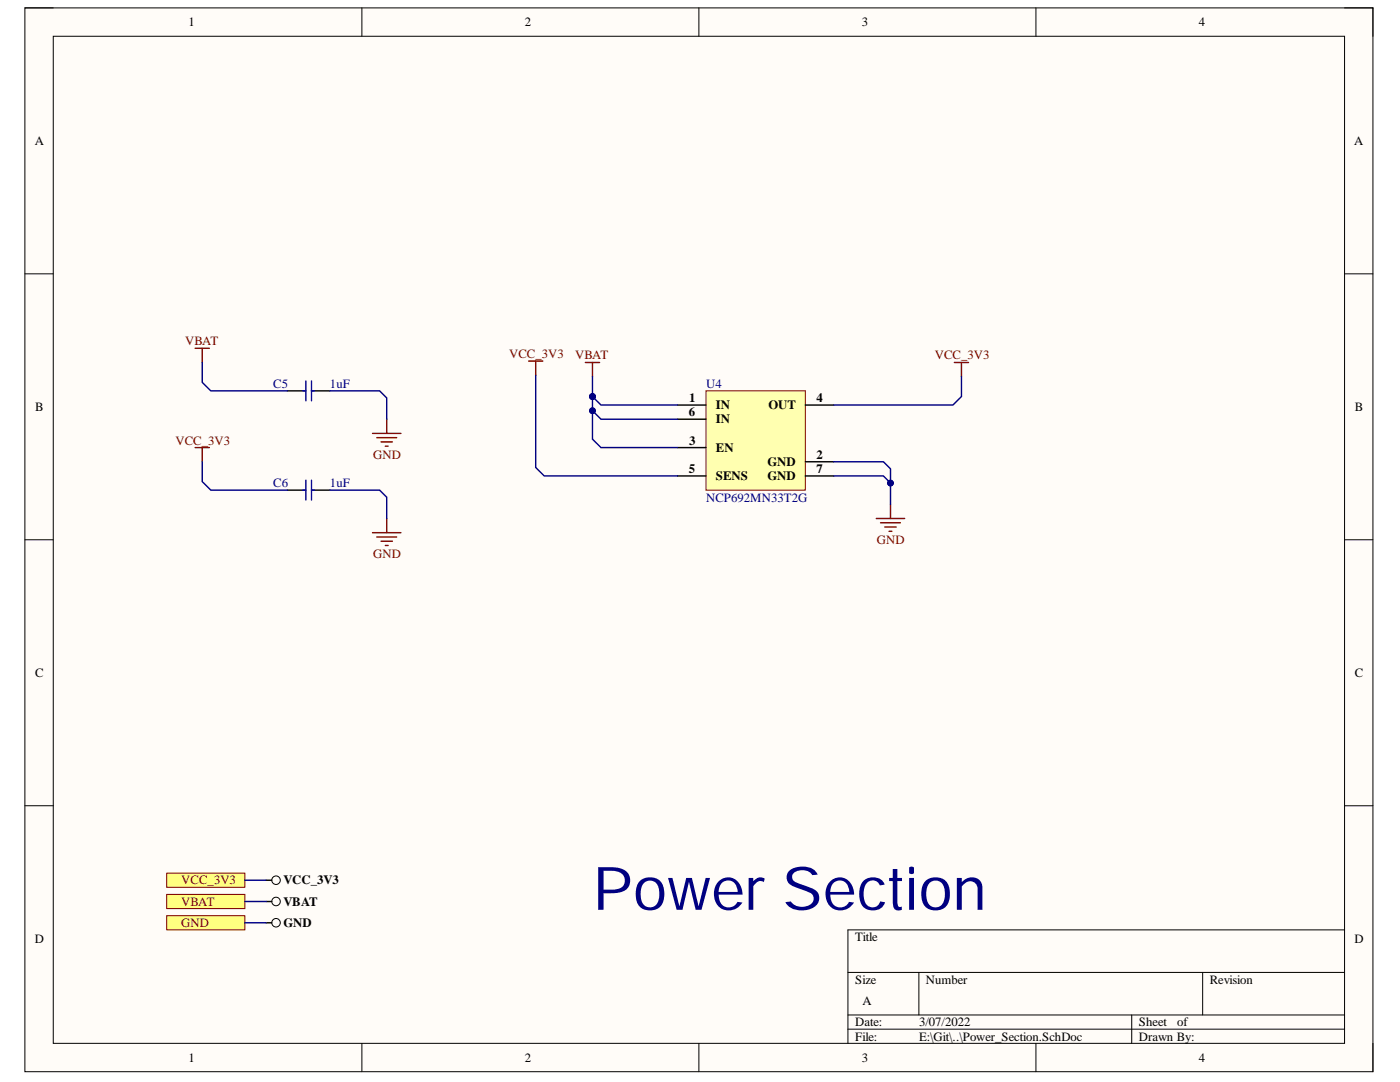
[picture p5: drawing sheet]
<svg xmlns="http://www.w3.org/2000/svg" width="279mm" height="216mm" viewBox="0 0 279 216" stroke-linecap="round" stroke-linejoin="round" font-family="sans-serif">
<path d="M5 1.6h269v212.2h-269z" fill-rule="evenodd" fill="#fffcf8"/>
<path d="M5 1.6h269v212.2h-269z" fill="none" stroke="#000" stroke-width=".2"/>
<path d="M10.6 7.2h257.7v201h-257.7z" fill-rule="evenodd" fill="#fffcf8"/>
<g fill="none" stroke="#000" stroke-width=".2">
<path d="M5 1.6h5.6M10.6 7.2h257.7v201h-257.7zM72.2 1.6v5.6M139.5 1.6v5.6M206.7 1.6v5.6M268.3 1.6h5.7v5.6M5 54.6h5.6M268.3 54.6h5.7M5 107.7h5.6M268.3 107.7h5.7M5 160.8h5.6M268.3 160.8h5.7"/>
<path d="M169.2 194h99.1M183.4 194v8.5M240 194v8.5M268.3 185.5h-99.1v22.7M72.2 208.2v5.6M139.5 208.2v5.6M169.2 202.5h99.1M169.2 205.4h99.1M206.7 208.2v5.6M225.9 202.5v5.7M274 208.2v5.6"/>
</g>
<path d="M116.8 72.3h2.9M118.2 72.3v2.9" fill="none" stroke="#800000" stroke-width=".28"/>
<path d="M140.9 78h19.8v19.8h-19.8z" fill-rule="evenodd" fill="#ffffb0"/>
<path d="M140.9 78h19.8v19.8h-19.8z" fill="none" stroke="#800000" stroke-width=".2"/>
<path d="M57.4 78h3.6M62.2 78h3.7M57.4 97.8h3.6M62.2 97.8h3.7M135.2 80.8h5.7M135.2 95h5.7M135.2 89.3h5.7M135.2 83.7h5.7M160.7 92.1h5.7M160.7 80.8h5.7M160.7 95h5.7" fill="none" stroke="#000" stroke-width=".28"/>
<path d="M60.5 78h.5M61 76v4M62.2 76v4M62.2 78h.5M60.5 97.8h.5M61 95.8v4M62.2 95.8v4M62.2 97.8h.5" fill="none" stroke="#00f" stroke-width=".28"/>
<g fill="none" stroke="#800000" stroke-width=".28">
<path d="M38.9 69.5h2.9M40.4 69.5v2.8M105.5 72h2.8M106.9 72v2.9M190.5 72.3h2.8M191.9 72.3v2.9M38.9 89.3h2.9M40.4 89.3v2.8M74.3 86.5h5.7M75.2 87.3h4M76 88.2h2.3M76.9 89h.6"/>
<path d="M77.2 83.7v2.8M74.3 106.3h5.7M75.2 107.1h4M76 108h2.3M76.9 108.8h.6M77.2 103.5v2.8M174.9 103.5h5.6M175.7 104.3h4M176.6 105.2h2.2M177.4 106h.6M177.7 100.6v2.9"/>
</g>
<path d="M33.3 182.7h15.6v2.8h-15.6z" fill-rule="evenodd" fill="#ffff80"/>
<path d="M33.3 182.7h15.6v2.8h-15.6z" fill="none" stroke="#800000" stroke-width=".2"/>
<path d="M33.3 178.5h15.6v2.8h-15.6z" fill-rule="evenodd" fill="#ffff80"/>
<path d="M33.3 178.5h15.6v2.8h-15.6z" fill="none" stroke="#800000" stroke-width=".2"/>
<g fill="none" stroke="#000" stroke-width=".2">
<circle cx="55.1" cy="179.9" r=".85"/>
<circle cx="55.1" cy="184.1" r=".85"/>
</g>
<path d="M53.1 179.9h1.1M53.1 184.1h1.1" fill="none" stroke="#000" stroke-width=".28"/>
<path d="M33.3 174.2h15.6v2.9h-15.6z" fill-rule="evenodd" fill="#ffff80"/>
<path d="M33.3 174.2h15.6v2.9h-15.6z" fill="none" stroke="#800000" stroke-width=".2"/>
<circle cx="55.1" cy="175.6" r=".85" fill="none" stroke="#000" stroke-width=".2"/>
<path d="M53.1 175.6h1.1" fill="none" stroke="#000" stroke-width=".28"/>
<path d="M118.2 75.2v3.9" fill="none" stroke="#000080" stroke-width=".28"/>
<circle cx="118.2" cy="79.1" r=".57" fill="#000080"/>
<circle cx="118.2" cy="79.1" r=".57" fill="none" stroke="#000080" stroke-width=".2"/>
<path d="M40.4 72.3v4l1.7 1.7h15.3M65.9 78h9.9l1.4 1.4v4.3M106.9 74.9v18.4l1.7 1.7h26.6M118.2 79.1v8.5l1.7 1.7h15.3M40.4 92.1v4l1.7 1.7h15.3M65.9 97.8h9.9l1.4 1.4v4.3M48.9 179.9h4.2M48.9 175.6h4.2M48.9 184.1h4.2" fill="none" stroke="#000080" stroke-width=".28"/>
<circle cx="118.2" cy="82" r=".57" fill="#000080"/>
<circle cx="118.2" cy="82" r=".57" fill="none" stroke="#000080" stroke-width=".2"/>
<circle cx="118.2" cy="79.1" r=".57" fill="#000080"/>
<circle cx="118.2" cy="79.1" r=".57" fill="none" stroke="#000080" stroke-width=".2"/>
<path d="M118.2 82l1.7 1.7h15.3" fill="none" stroke="#000080" stroke-width=".28"/>
<circle cx="118.2" cy="82" r=".57" fill="#000080"/>
<circle cx="118.2" cy="82" r=".57" fill="none" stroke="#000080" stroke-width=".2"/>
<path d="M118.2 79.1l1.7 1.7h15.3" fill="none" stroke="#000080" stroke-width=".28"/>
<circle cx="118.2" cy="79.1" r=".57" fill="#000080"/>
<circle cx="118.2" cy="79.1" r=".57" fill="none" stroke="#000080" stroke-width=".2"/>
<path d="M166.4 95h9.9l1.4 1.4" fill="none" stroke="#000080" stroke-width=".28"/>
<circle cx="177.7" cy="96.4" r=".57" fill="#000080"/>
<circle cx="177.7" cy="96.4" r=".57" fill="none" stroke="#000080" stroke-width=".2"/>
<path d="M166.4 92.1h9.9l1.4 1.5v7" fill="none" stroke="#000080" stroke-width=".28"/>
<circle cx="177.7" cy="96.4" r=".57" fill="#000080"/>
<circle cx="177.7" cy="96.4" r=".57" fill="none" stroke="#000080" stroke-width=".2"/>
<path d="M191.9 75.2v3.9l-1.7 1.7h-23.8" fill="none" stroke="#000080" stroke-width=".28"/>
<text font-size="12" fill="#000080" x="118.3" y="181.5">Power Section</text>
<g font-size="2.5">
<text x="37.6" y="5.2">1</text>
<text x="104.7" y="5.2">2</text>
<text x="172" y="5.2">3</text>
<text x="239.2" y="5.2">4</text>
<text x="6.9" y="29">A</text>
<text x="270.2" y="29">A</text>
<text x="7" y="82">B</text>
<text x="137.4" y="83">6</text>
<text x="137.5" y="80.2">1</text>
<text x="142.9" y="81.7">IN</text>
<text x="153.3" y="81.7">OUT</text>
<text x="163" y="80.2">4</text>
<text x="270.4" y="82">B</text>
<text x="137.5" y="88.7">3</text>
<text x="142.9" y="84.5">IN</text>
<text x="137.4" y="94.4">5</text>
<text x="142.9" y="90.1">EN</text>
<text x="142.9" y="95.8">SENS</text>
<text x="153.2" y="93">GND</text>
<text x="153.2" y="95.8">GND</text>
<text x="163" y="91.6">2</text>
<text x="163" y="94.4">7</text>
<text x="7" y="135.1">C</text>
<text x="270.4" y="135.1">C</text>
<text x="56.6" y="176.5">VCC_3V3</text>
<text x="56.6" y="180.7">VBAT</text>
<text x="56.6" y="185">GND</text>
<text x="6.9" y="188.1">D</text>
<text x="170.7" y="187.8">Title</text>
<text x="270.3" y="188.1">D</text>
<text x="170.7" y="196.3">Size</text>
<text x="184.8" y="196.3">Number</text>
<text x="241.4" y="196.3">Revision</text>
<text x="172.1" y="200.6">A</text>
<text x="170.7" y="204.8">Date:</text>
<text x="170.7" y="207.6">File:</text>
<text x="183.4" y="204.8">3/07/2022</text>
<text x="183.4" y="207.6">E:\Git\..\Power_Section.SchDoc</text>
<text x="227.3" y="204.8">Sheet</text>
<text x="227.3" y="207.6">Drawn By:</text>
<text x="234.9" y="204.8">of</text>
<text x="37.6" y="211.9">1</text>
<text x="104.7" y="211.9">2</text>
<text x="172" y="211.9">3</text>
<text x="239.2" y="211.9">4</text>
</g>
<g font-size="2.5" fill="#800000">
<text x="36.9" y="68.9">VBAT</text>
<text x="101.6" y="71.5">VCC_3V3</text>
<text x="114.8" y="71.7">VBAT</text>
<text x="186.6" y="71.7">VCC_3V3</text>
<text x="35" y="88.7">VCC_3V3</text>
<text x="74.5" y="91.6">GND</text>
<text x="74.5" y="111.4">GND</text>
<text x="175" y="108.6">GND</text>
<text x="36.2" y="176.5">VCC_3V3</text>
<text x="36.2" y="185">GND</text>
<text x="36.2" y="180.7">VBAT</text>
</g>
<g font-size="2.5" fill="#000080">
<text x="54.5" y="77.4">C5</text>
<text x="65.9" y="77.4">1uF</text>
<text x="140.9" y="77.4">U4</text>
<text x="54.5" y="97.2">C6</text>
<text x="65.9" y="97.2">1uF</text>
<text x="140.9" y="100.1">NCP692MN33T2G</text>
</g>
</svg>
